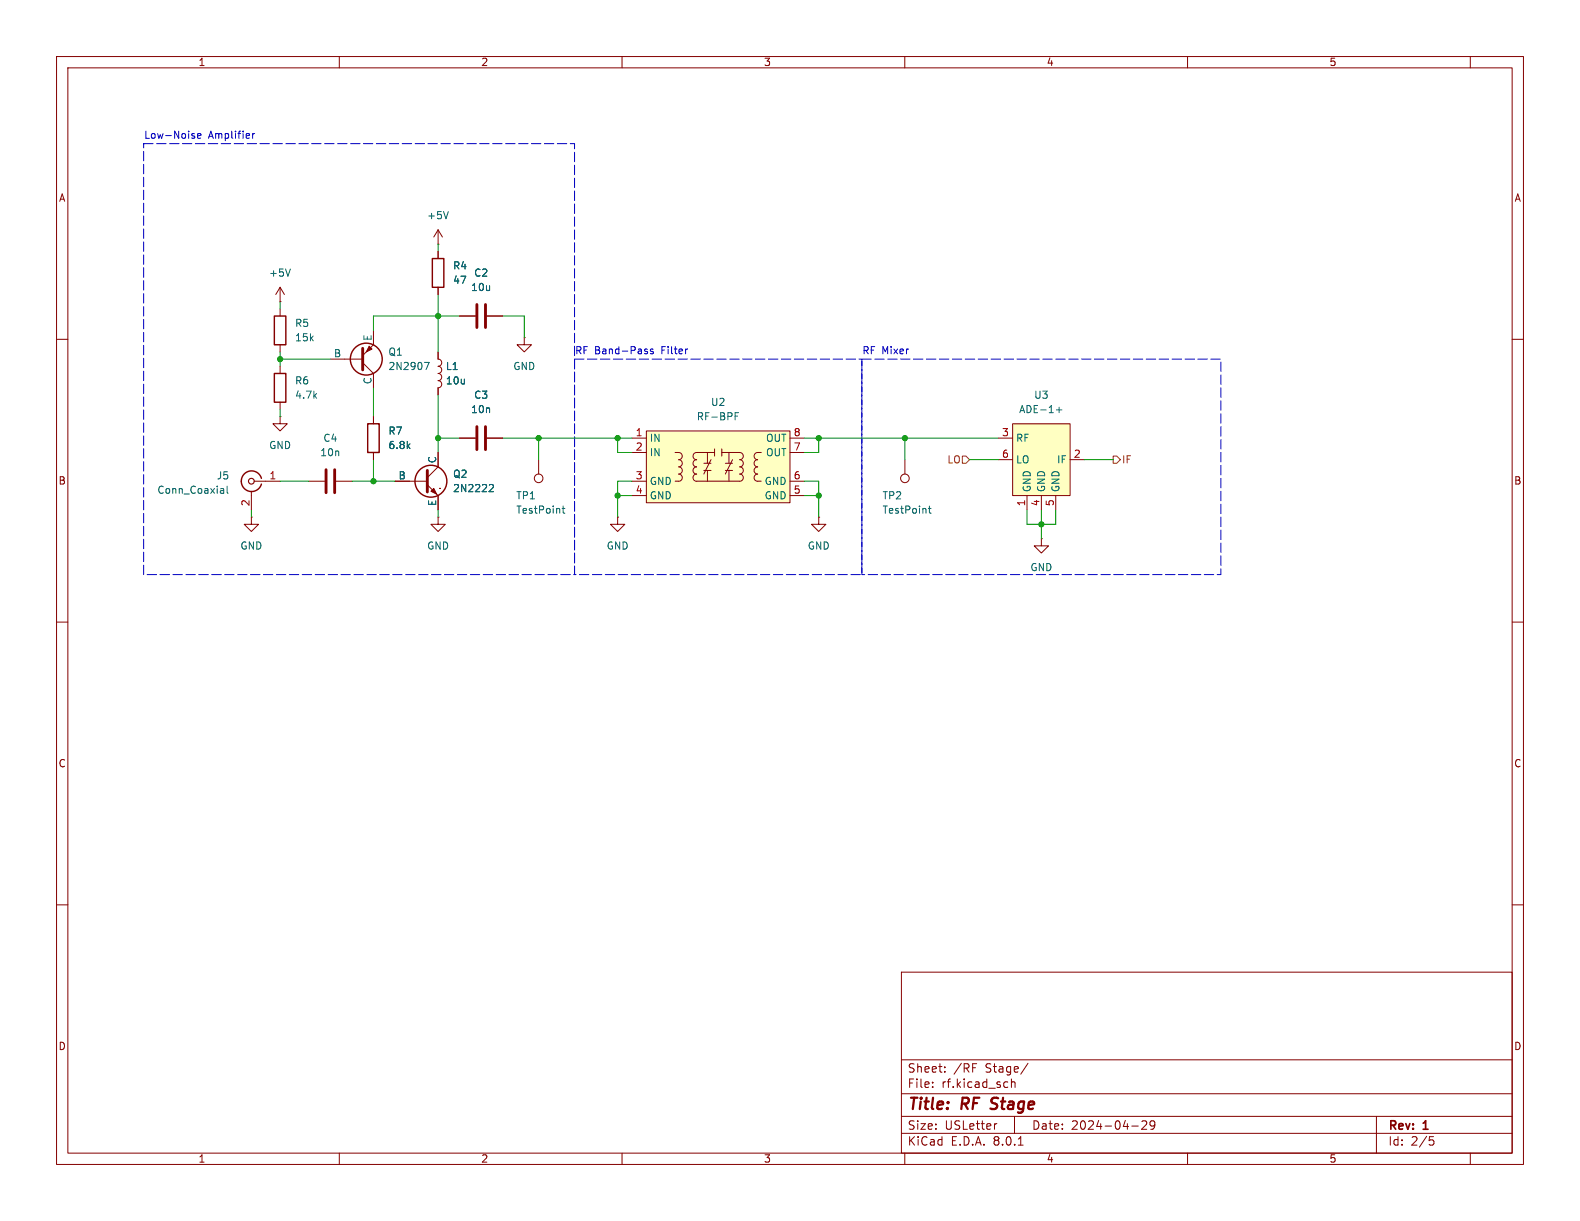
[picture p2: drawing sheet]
<svg xmlns="http://www.w3.org/2000/svg" width="279mm" height="216mm" viewBox="0 0 279 216" stroke-linecap="round" stroke-linejoin="round" font-family="sans-serif">
<g fill="none" stroke="#840000" stroke-width=".18">
<path d="M10 10h259.4v195.9h-259.4zM12 12h255.4v191.9h-255.4zM60 10v2M110 10v2M160 10v2M210 10v2M260 10v2M10 60h2M49.5 53.3h.1M49.5 50.8v2.5M49.5 50.8l-.7 1.3M49.5 50.8l.8 1.3"/>
<path d="M66 58.4v2.6l-1.9 1.9M92.7 59.7v1.3h1.3l-1.3 1.2-1.3-1.2h1.3M92.7 59.7h.1M267.4 60h2M49.5 73.7v1.2h1.3l-1.3 1.3-1.2-1.3h1.2M49.5 73.7h.1M49.5 64.8v1.2M49.5 71.1v1.3M58.4 63.5h5.7M64.1 64.1l1.9 1.9v2.6M66 73.7v1.2M77.5 67.3a.64 .64 0 0 1 .6 .6 .64 .64 0 0 1-.6 .7v1.3"/>
<path d="M77.5 62.2v1.3a.64 .64 0 0 1 .6 .6 .64 .64 0 0 1-.6 .7 .64 .64 0 0 1 .6 .6 .64 .64 0 0 1-.6 .6 .64 .64 0 0 1 .6 .7 .64 .64 0 0 1-.6 .6M81.3 77.5h2.8M86.1 77.5h2.8M44.4 91.4v1.3h1.3l-1.3 1.3-1.2-1.3h1.2M44.4 91.4h.1M44.4 86.9v3.3M45 85.1h4.5M54.6 85.1h2.8M59.4 85.1h2.8M66 80v1.3M69.8 85.1h5.8M75.6 85.7l1.9 1.9v2.6"/>
<path d="M77.5 91.4v1.3h1.2l-1.2 1.3-1.3-1.3h1.3M77.5 91.4h.1M77.5 80v2.6l-1.9 1.9M77.7 86.4h.1M95.2 81.3v2.5M10 110h2M267.4 110h2M10 160h2M267.4 160h2M159.4 171.9h108v32h-108zM159.4 197.4h108M159.4 193.4h108"/>
<path d="M159.4 187.4h108M164.9 192.1v.2M164.9 191.4v.1M167.1 189.4v.2M167.1 188.7v.1M172 188.1h.7M176.3 198.7l-.3 .1M178.9 190.8v1.5M178.9 191.4l.2-.1 .3 .1 .1 .9M179.4 197.4v3M181.8 188l-1.3 1.9M200.1 199.1h1.2"/>
<path d="M201.9 198.3l.6-.1 .2 .1 .1 .3-.9 1.1h.9M204.2 198.8l-.3 .3h-.3l-.2-.3 .1-.5 .4-.1 .2 .1a.99 .99 0 0 1-.3 1.4h-.3M243.4 197.4v6.5M60 203.9v2M110 203.9v2M159.4 200.4h108M160 203.9v2M180.1 202.5h.8M210 203.9v2M252.8 201h.7M252.9 201.6h.4l.3 .2-.2 .6-.5 .1M260 203.9v2"/>
<circle cx="95.2" cy="84.6" r=".76"/>
</g>
<path d="M175.1 196l.3 .1M175.4 194.3l-.1 .4 .1 .2" fill="none" stroke="#840000" stroke-width=".4"/>
<g fill="none" stroke="#840000" stroke-width=".25">
<path d="M48.5 66h2v5.1h-2zM65 74.9h2.1v5.1h-2.1zM46.2 84.6a1.81 1.81 0 0 0-2.8-1 1.81 1.81 0 0 0 0 3 1.81 1.81 0 0 0 2.8-1"/>
<circle cx="64.8" cy="63.5" r="2.82"/>
<circle cx="76.2" cy="85.1" r="2.82"/>
</g>
<circle cx="44.5" cy="85.1" r=".51" fill="none" stroke="#840000" stroke-width=".2"/>
<path d="M51.3 47.6l-.4 1.2M75 64.1h.9l-.6 1.2M39.1 86.4h.4l.1 .8M39.6 87.2h-.5M39.6 86.7h-.5M40.2 86v1.1l.1 .1M86.7 85.7h.4l.2 .3-.8 .9h.8M99.4 89.9h.5M99.6 89.5v1.1l.3 .1" fill="none" stroke="#006464" stroke-width=".18"/>
<path d="M64.1 61.6v3.8M84.3 75.4v4.1M85.9 75.4v4.1M57.7 83.1v4M59.2 83.1v4M75.6 83.2v3.8" fill="none" stroke="#840000" stroke-width=".51"/>
<g fill="#840000" stroke="#840000" stroke-width=".18">
<path d="M65.3 61.2l.5 .5-1 .5z"/>
<path d="M76.7 86.4l.5 1-1-.5z"/>
</g>
<path d="M179.1 74.9h10.1v12.7h-10.1z" fill="#ffffc2"/>
<g fill="none" stroke="#840000" stroke-width=".18">
<path d="M49.5 54.6v1.3M77.5 43.2h.1M77.5 40.6l-.8 1.3M77.5 40.6v2.6M77.5 40.6l.7 1.3M49.5 61v1.2M176.5 77.5h2.6M179.1 74.9h10.1v12.7h-10.1zM176.5 81.3h2.6M181.6 87.6v2.6M184.1 87.6v2.6M186.7 87.6v2.6"/>
<path d="M189.2 81.3h2.6"/>
</g>
<path d="M79.3 37.4l-.4 1.3M186.8 72.5h1M187.3 72v1" fill="none" stroke="#006464" stroke-width=".18"/>
<path d="M48.5 55.9h2v5.1h-2z" fill="none" stroke="#840000" stroke-width=".25"/>
<path d="M114.3 76.2h25.4v12.7h-25.4z" fill="#ffffc2"/>
<g fill="none" stroke="#840000" stroke-width=".18">
<path d="M77.5 44.5v1.2M77.5 50.8v1.3M81.3 55.9h2.8M86.1 55.9h2.8M66 73.7v1.2M77.5 62.2v1.3M77.5 68.6v1.3M81.3 77.5h2.8M86.1 77.5h2.8M111.8 77.5h2.5M114.3 76.2h25.4v12.7h-25.4zM126.4 79.4v1.2"/>
<path d="M127.6 79.4v1.2M139.7 77.5h2.5M66 80v1.3M69.8 85.1h2.6M77.5 80v2.6M77.5 87.6v2.6M109.2 91.4v1.3h1.3l-1.3 1.3-1.3-1.3h1.3M109.2 91.4h.1M111.8 85.1h2.5M111.8 80h2.5M111.8 87.6h2.5M119.4 80h.6a.64 .64 0 0 1 .7 .7 .64 .64 0 0 1-.7 .6 .64 .64 0 0 1 .7 .6 .64 .64 0 0 1-.7 .7 .64 .64 0 0 1 .7 .6 .64 .64 0 0 1-.7 .6 .63 .63 0 0 1 .6 .7 .63 .63 0 0 1-.6 .6h-.6"/>
<path d="M124.5 83.2h1.2M124.5 81.9h1.2M125.1 80v1.9M125.1 83.2v1.9M125.7 81.3l-1.2 2.5M126.4 80h-3.2a.64 .64 0 0 0-.7 .6 .64 .64 0 0 0 .7 .7 .64 .64 0 0 0-.7 .6 .64 .64 0 0 0 .7 .7 .64 .64 0 0 0-.7 .6 .64 .64 0 0 0 .7 .6 .64 .64 0 0 0-.7 .7 .64 .64 0 0 0 .7 .6h7.6a.63 .63 0 0 0 .6-.6 .63 .63 0 0 0-.6-.7 .64 .64 0 0 0 .6-.6 .64 .64 0 0 0-.6-.6 .64 .64 0 0 0 .6-.7 .64 .64 0 0 0-.6-.6 .64 .64 0 0 0 .6-.6 .64 .64 0 0 0-.6-.7h-3.2M128.3 83.2h1.2M128.3 81.9h1.2M128.9 83.2h.1M128.9 80v1.9M128.9 83.2v1.9M129.5 81.3l-1.2 2.5"/>
<path d="M134.6 80h-.6a.63 .63 0 0 0-.7 .6 .63 .63 0 0 0 .7 .7 .63 .63 0 0 0-.7 .6 .63 .63 0 0 0 .7 .7 .63 .63 0 0 0-.7 .6 .63 .63 0 0 0 .7 .6 .64 .64 0 0 0-.7 .7 .64 .64 0 0 0 .7 .6h.6M139.7 85.1h2.5M139.7 80h2.5M139.7 87.6h2.5M144.8 91.4v1.3h1.2l-1.2 1.3-1.3-1.3h1.3M144.8 91.4h.1M160 81.3v2.5M184.1 95.3v1.2h1.3l-1.3 1.3-1.2-1.3h1.2M184.1 95.3h.1"/>
<circle cx="160" cy="84.6" r=".76"/>
</g>
<path d="M130 73.6h.4M130 73h.6M86.7 85.7h.4l.2 .3-.8 .9h.8M164.2 89.9h.5M164.4 89.5v1.1l.3 .1" fill="none" stroke="#006464" stroke-width=".18"/>
<path d="M84.3 53.8v4.1M85.9 53.8v4.1" fill="none" stroke="#840000" stroke-width=".51"/>
<path d="M76.5 45.7h2v5.1h-2z" fill="none" stroke="#840000" stroke-width=".25"/>
<path d="M170.2 80.6h.6l.6 .7-.6 .6h-.6zM196.8 80.6h.7l.6 .7-.6 .6h-.7z" fill="none" stroke="#725600" stroke-width=".18"/>
<path d="M34.3 24l.2 .2-.2 .3M34.3 23.6l.1 .1M34.9 24l.6-.1v-.2l-.4-.1-.2 .2 .1 .6h.5M44.7 23.6v.9M45 23.6l-.3 .3M114.2 62.1l.3 .1v.2l-.2 .2h-.2M114.2 61.7l.3 .1M115.5 61.8l-.3-.1-.2 .2 .1 .2 .4 .1v.3h-.5" fill="none" stroke="#0000c2" stroke-width=".18"/>
<path d="M25.4 25.4h76.2v76.2h-76.2zM101.6 63.5h50.8v38.1h-50.8zM152.4 63.5h63.5v38.1h-63.5z" fill="none" stroke="#0000c2" stroke-width=".18" stroke-dasharray="1.7 .6"/>
<g fill="none" stroke="#009600" stroke-width=".18">
<path d="M49.5 53.3v1.3M77.5 43.2v1.3M77.5 52.1v10.1M81.3 55.9h-15.3v2.5M88.9 55.9h3.8v3.8M49.5 62.2v2.6M49.5 72.4v1.3M49.5 63.5h8.9M66 68.6v5.1M77.5 77.5h3.8M77.5 69.9v10.1M88.9 77.5h22.9"/>
<path d="M95.2 77.5v3.8M109.2 77.5v2.5h2.6M142.2 77.5h34.3M144.8 77.5v2.5h-2.6M160 77.5v3.8M44.4 90.2v1.2M49.5 85.1h5.1M62.2 85.1h7.6M66 81.3v3.8M77.5 90.2v1.2M109.2 87.6h2.6M111.8 85.1h-2.6v6.3"/>
<path d="M142.2 85.1h2.6v6.3M142.2 87.6h2.6M171.4 81.3h5.1M181.6 90.2v2.5h5.1v-2.5M184.1 90.2v5.1M191.8 81.3h5"/>
</g>
<g fill="#009600" stroke="#009600" stroke-width=".18">
<circle cx="66" cy="85.1" r=".46"/>
<circle cx="77.5" cy="77.5" r=".46"/>
<circle cx="109.2" cy="77.5" r=".46"/>
<circle cx="95.2" cy="77.5" r=".46"/>
<circle cx="77.5" cy="55.9" r=".46"/>
<circle cx="144.8" cy="77.5" r=".46"/>
<circle cx="160" cy="77.5" r=".46"/>
<circle cx="109.2" cy="87.6" r=".46"/>
<circle cx="184.1" cy="92.7" r=".46"/>
<circle cx="144.8" cy="87.6" r=".46"/>
<circle cx="49.5" cy="63.5" r=".46"/>
</g>
<g font-size="2.8" fill="#840000">
<text x="160.4" y="196.8">Title:</text>
<text x="170.1" y="196.8">RF</text>
<text x="176.1" y="196.8">Stage</text>
</g>
<g font-size="2.1" fill="#840000">
<text x="160.4" y="189.9">Sheet:</text>
<text x="168.6" y="189.9">/RF</text>
<text x="174.3" y="189.9">Stage/</text>
<text x="160.4" y="192.6">File:</text>
<text x="166.5" y="192.6">rf.kicad_sch</text>
<text x="160.4" y="202.8">KiCad</text>
<text x="160.4" y="200">Size:</text>
<text x="167.1" y="200">USLetter</text>
<text x="168.1" y="202.8">E.D.A.</text>
<text x="175.7" y="202.8">8.0.1</text>
<text x="182.4" y="200">Date:</text>
<text x="189.4" y="200">2024-04-29</text>
<text x="245.4" y="200.2">Rev:</text>
<text x="245.4" y="202.8">Id:</text>
<text x="249.5" y="202.8">2/5</text>
<text x="251.8" y="200.2">1</text>
</g>
<g font-size="1.8" fill="#840000">
<text x="35" y="11.9">1</text>
<text x="85" y="11.9">2</text>
<text x="135" y="11.9">3</text>
<text x="185" y="11.9">4</text>
<text x="235" y="11.9">5</text>
<text x="10.3" y="35.9">A</text>
<text x="267.7" y="35.9">A</text>
<text x="10.3" y="85.9">B</text>
<text x="267.7" y="85.9">B</text>
<text x="10.3" y="135.9">C</text>
<text x="267.7" y="135.9">C</text>
<text x="10.3" y="185.9">D</text>
<text x="267.7" y="185.9">D</text>
<text x="35" y="205.8">1</text>
<text x="85" y="205.8">2</text>
<text x="135" y="205.8">3</text>
<text x="185" y="205.8">4</text>
<text x="235" y="205.8">5</text>
</g>
<g font-size="1.8" fill="#0000c2">
<text x="25.4" y="24.7">Low-Noise</text>
<text x="36.9" y="24.7">Amplifier</text>
<text x="101.6" y="62.8">RF Band-Pass</text>
<text x="117.1" y="62.8">Filter</text>
<text x="152.4" y="62.8">RF Mixer</text>
</g>
<g font-size="1.8" fill="#006464">
<text x="75.4" y="39">+5V</text>
<text x="80" y="47.9">R4</text>
<text x="47.5" y="49.1">+5V</text>
<text x="80" y="50.4">47</text>
<text x="83.2" y="51.7">10u</text>
<text x="83.7" y="49.1">C2</text>
<text x="52.1" y="58">R5</text>
<text x="52.1" y="60.6">15k</text>
<text x="59" y="63.2">B</text>
<text x="65.8" y="60.4" transform="rotate(-90 65.8 60.4)">E</text>
<text x="68.6" y="63.1">Q1</text>
<text x="68.6" y="65.6">2N2907</text>
<text x="78.7" y="65.6">L1</text>
<text x="90.7" y="65.6">GND</text>
<text x="52.1" y="68.2">R6</text>
<text x="52.1" y="70.7">4.7k</text>
<text x="65.8" y="68" transform="rotate(-90 65.8 68)">C</text>
<text x="78.7" y="68.2">10u</text>
<text x="83.7" y="70.7">C3</text>
<text x="125.6" y="72">U2</text>
<text x="182.8" y="70.7">U3</text>
<text x="68.6" y="77.1">R7</text>
<text x="83.2" y="73.3">10n</text>
<text x="123.1" y="74.5">RF-BPF</text>
<text x="180.1" y="73.3">ADE-1+</text>
<text x="47.5" y="79.6">GND</text>
<text x="56.5" y="80.9">10n</text>
<text x="57.1" y="78.3">C4</text>
<text x="68.6" y="79.6">6.8k</text>
<text x="77.2" y="82" transform="rotate(-90 77.2 82)">C</text>
<text x="114.8" y="78.3">IN</text>
<text x="114.8" y="80.9">IN</text>
<text x="135.4" y="80.9">OUT</text>
<text x="135.4" y="78.3">OUT</text>
<text x="179.6" y="78.3">RF</text>
<text x="179.6" y="82.1">LO</text>
<text x="186.8" y="82.1">IF</text>
<text x="27.7" y="87.5">Conn_Coaxial</text>
<text x="38.3" y="85">J5</text>
<text x="70.4" y="84.8">B</text>
<text x="77.2" y="89.6" transform="rotate(-90 77.2 89.6)">E</text>
<text x="80" y="84.7">Q2</text>
<text x="80" y="87.2">2N2222</text>
<text x="91.2" y="88.5">TP1</text>
<text x="114.8" y="86">GND</text>
<text x="114.8" y="88.5">GND</text>
<text x="135.1" y="88.5">GND</text>
<text x="135.1" y="86">GND</text>
<text x="156" y="88.5">TP2</text>
<text x="182.5" y="87.1" transform="rotate(-90 182.5 87.1)">GND</text>
<text x="185" y="87.1" transform="rotate(-90 185 87.1)">GND</text>
<text x="187.6" y="87.1" transform="rotate(-90 187.6 87.1)">GND</text>
<text x="91.2" y="91">TestPoint</text>
<text x="156" y="91">TestPoint</text>
<text x="42.4" y="97.4">GND</text>
<text x="75.4" y="97.4">GND</text>
<text x="107.2" y="97.4">GND</text>
<text x="142.7" y="97.4">GND</text>
<text x="182.1" y="101.2">GND</text>
</g>
<g font-size="1.8" fill="#a90000">
<text x="112.3" y="77.2">1</text>
<text x="140.3" y="77.2">8</text>
<text x="177.1" y="77.2">3</text>
<text x="112.3" y="79.8">2</text>
<text x="140.3" y="79.8">7</text>
<text x="177.1" y="81">6</text>
<text x="189.8" y="81">2</text>
<text x="44.2" y="89.6" transform="rotate(-90 44.2 89.6)">2</text>
<text x="47.6" y="84.8">1</text>
<text x="112.3" y="84.8">3</text>
<text x="112.3" y="87.4">4</text>
<text x="140.3" y="87.4">5</text>
<text x="140.3" y="84.8">6</text>
<text x="181.4" y="89.6" transform="rotate(-90 181.4 89.6)">1</text>
<text x="183.9" y="89.6" transform="rotate(-90 183.9 89.6)">4</text>
<text x="186.4" y="89.6" transform="rotate(-90 186.4 89.6)">5</text>
</g>
<g font-size="1.8" fill="#725600">
<text x="167.4" y="82.1">LO</text>
<text x="198.3" y="82.1">IF</text>
</g>
</svg>
